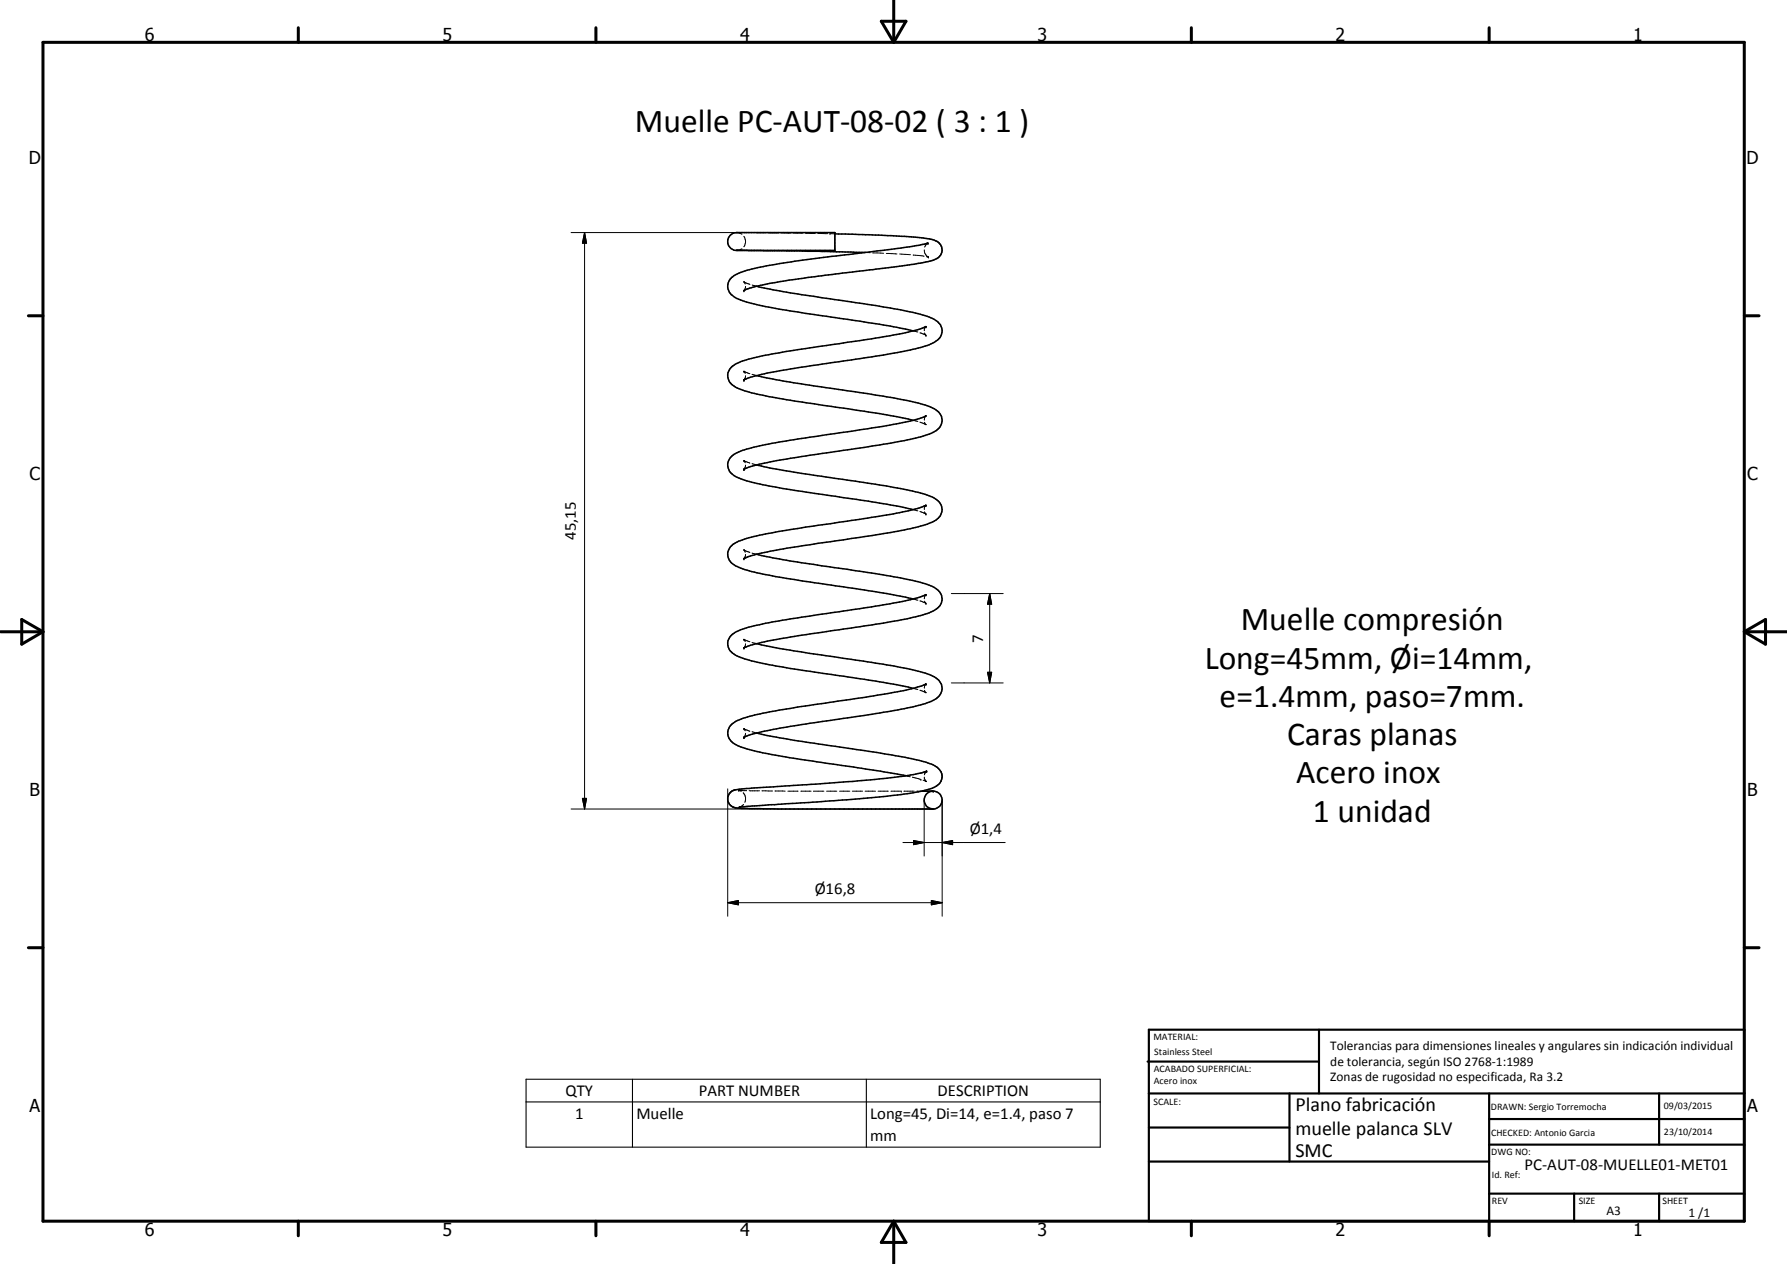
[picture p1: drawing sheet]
<svg xmlns="http://www.w3.org/2000/svg" width="420mm" height="297mm" viewBox="0 0 420 297" stroke-linecap="round" stroke-linejoin="round" font-family="sans-serif">
<g fill="#000">
<circle cx="196.3" cy="58.8" r=".18"/>
<circle cx="218.2" cy="57.1" r=".18"/>
<circle cx="174.9" cy="68.3" r=".18"/>
<circle cx="217.7" cy="76.8" r=".18"/>
<circle cx="174.9" cy="89.3" r=".18"/>
<circle cx="174.9" cy="110.3" r=".18"/>
<circle cx="217.7" cy="118.7" r=".18"/>
<circle cx="174.9" cy="131.3" r=".18"/>
<circle cx="217.7" cy="139.7" r=".18"/>
<circle cx="174.9" cy="152.3" r=".18"/>
<circle cx="174.9" cy="173.3" r=".18"/>
<circle cx="217.7" cy="160.7" r=".18"/>
<circle cx="217.9" cy="181.2" r=".18"/>
<circle cx="219.4" cy="185.9" r=".18"/>
</g>
<g fill="none" stroke="#000" stroke-width=".35">
<path d="M171.7 55.3l.5-.4 1-.2h23.1v4.1h-23.4a2.1 2.1 0 0 1-1.2-3.5zM175.7 58.8l27.7 .6M196.3 54.9l16.3 .6a25.8 25.8 0 0 1 7.6 1.2 2.38 2.38 0 0 1 1.3 2.5 2.38 2.38 0 0 1-2 1.9 163.3 163.3 0 0 1-19 2.8l-12 1.5a61.5 61.5 0 0 0-13.4 2.8l-.2 .1M218.2 57.1l-2.1 .6-4.2 .6-23.1 2.8a74.7 74.7 0 0 0-15 3.1 3.2 3.2 0 0 0-2.4 4.4 5.7 5.7 0 0 0 3.6 2.2l.5 .2a224.7 224.7 0 0 0 23.8 4.1l10 1.5 5.4 1.2M174.9 68.3h.1M177.9 67.3l7.9 1.5 13.4 2a118 118 0 0 1 19.3 3.7 3.7 3.7 0 0 1 3 3.6 3.9 3.9 0 0 1-3 2.9 96.5 96.5 0 0 1-17.3 3.4l-10.8 1.6a90.7 90.7 0 0 0-15.2 3.1l-.3 .2M217.7 76.8h-.1a57.5 57.5 0 0 1-11.8 2.7l-11.5 1.7a130.3 130.3 0 0 0-20.2 3.8 3.9 3.9 0 0 0-3 3.3 3.7 3.7 0 0 0 3.1 3.2 107.5 107.5 0 0 0 17.3 3.4l4.9 .8a181.7 181.7 0 0 1 18.3 3.1M177.9 88.3l8.7 1.7 19.2 2.8a65.8 65.8 0 0 1 13.1 2.9 3.3 3.3 0 0 1 2.4 4.1l-.2 .3a5.1 5.1 0 0 1-3.6 2.2 167.3 167.3 0 0 1-21.2 3.8l-4.9 .7a101.8 101.8 0 0 0-15.6 3.1l-.9 .4M217.7 97.7a24.4 24.4 0 0 1-7.7 2l-20.6 3.2a92 92 0 0 0-15.3 3.1 3.4 3.4 0 0 0-2.9 4 4.1 4.1 0 0 0 3 2.5 100.2 100.2 0 0 0 17.3 3.5l12.7 1.8 7.4 1.2 3.1 .8M177.9 109.3l3.1 .7 7.5 1.3 16.4 2.4a86.1 86.1 0 0 1 13.5 2.8 3.6 3.6 0 0 1 3.1 3.6 3.8 3.8 0 0 1-3 2.9 99.8 99.8 0 0 1-18.3 3.5l-10.7 1.6a79.8 79.8 0 0 0-14.3 3l-.2 .1M217.7 118.7a44.5 44.5 0 0 1-11 2.6l-14.3 2.1a137.8 137.8 0 0 0-17.4 3.3 5.2 5.2 0 0 0-3.7 2.5 3.2 3.2 0 0 0 2.5 4.1 85.7 85.7 0 0 0 15.8 3.4l8.8 1.2a168.6 168.6 0 0 1 16.3 2.9M174.9 131.3h.1"/>
<path d="M175 131.2l-.1 .1M177.9 130.3l7.8 1.5 19.2 2.9a86.1 86.1 0 0 1 13.5 2.8 3.7 3.7 0 0 1 3.1 3.6 3.9 3.9 0 0 1-3 2.9 130.9 130.9 0 0 1-20.2 3.8l-8.8 1.3a71.1 71.1 0 0 0-14.5 3.1l-.1 .1M217.7 139.7l-.1 .1a48.2 48.2 0 0 1-10.9 2.5l-19.1 2.9a70.1 70.1 0 0 0-13.9 3 3.2 3.2 0 0 0-2.5 3.9 5.4 5.4 0 0 0 3.9 2.8 188.5 188.5 0 0 0 23.3 4l12.5 2 3.8 .9M174.9 152.3h.1M177.9 151.3l8.7 1.7 15.5 2.2a98.5 98.5 0 0 1 16.8 3.5 3.3 3.3 0 0 1 2.4 4.1 4.6 4.6 0 0 1-3.3 2.3 102.8 102.8 0 0 1-16.8 3.3l-8.8 1.3a93 93 0 0 0-17.3 3.4l-.2 .2M177.9 172.3l8.9 1.7 18.5 2.7a76.9 76.9 0 0 1 14.1 3 2.73 2.73 0 0 1 2 2.3 2.73 2.73 0 0 1-1.2 2.7 26 26 0 0 1-8.4 2l-12.7 1.3-22.2 1.4-3.1 .3M217.7 160.7l-2 .8a143.7 143.7 0 0 1-18.7 3.3l-5.7 .8a136.8 136.8 0 0 0-16.6 3.2l-1.2 .5a3.1 3.1 0 0 0-2.1 4.3 5.3 5.3 0 0 0 3.8 2.3 113.5 113.5 0 0 0 13.1 2.6l18.7 2.7 6 1.1M217.9 181.2a40.2 40.2 0 0 1-9.3 1.7l-8.1 .7-17.7 1.2a74.4 74.4 0 0 0-10.3 .9 2.16 2.16 0 0 0-1.4 1.9 2.16 2.16 0 0 0 1.1 2l.8 .3 1.4 .1 8.5 .1h36.8a2.11 2.11 0 0 0 1.8-2.1 2.11 2.11 0 0 0-1.8-2.1h-2.9M219.3 185.9a2.1 2.1 0 0 0-2 2.1 2.1 2.1 0 0 0 2 2.1"/>
</g>
<g fill="none" stroke="#000" stroke-width=".24">
<path d="M134.3 54.7h62M137.4 54.7l.5 2.4h-1zM137.4 54.7v135.4M173.2 54.7l1.2 .4M174.4 58.5l-.5 .3h-.7M174.9 55.5l.1 .1a2.11 2.11 0 0 1-.1 2.4M177.8 54.7h2.3M180.7 54.7h2.3M183.6 54.7l2.3 .1M186.5 54.8h2.3M189.4 54.8l2.3 .1M192.3 54.9h2.3"/>
<path d="M195.1 54.9h.1M195.1 54.9h1.2M203.4 59.4h1.2M205.2 59.4l2.6 .1M208.4 59.6l2.5 .1M211.5 59.7l2.6 .2M214.7 59.9h.1M214.7 59.9l2.5 .3M217.3 58.7a1.82 1.82 0 0 0 .9 1.7M218.2 57.1h.1M218.2 57.1l-.4 .3-.4 .7M174.9 66.2l.1 .1"/>
<path d="M174.9 68.3h.1M175 66.3l1.3 .5M175 66.3l.2 .5M175.3 67.3l-.4 1M176.9 67l1 .3M214.7 77.8l1.1 .2M216.3 78.2l1.3 .5M217.4 78.2l.2 .5M217.6 78.7h.1M217.6 78.7l.1 .1M217.7 76.8h.1M217.7 78.8h.1"/>
<path d="M217.7 76.8l-.3 .3-.1 .6M217.8 60.3l.4 .1M218.1 60.3h.1M218.2 60.4h.1M218.3 60.4h.1M174.9 87.2h.1M174.9 89.3h.1M174.9 87.2l.3 .6M175 87.2l1.3 .6M175.3 88.3l-.4 1M176.8 88l1.1 .3M214.7 98.8l1.1 .3"/>
<path d="M216.3 99.2l1.3 .5M217.4 99.2l.2 .5M217.6 97.8l-.3 .9M217.6 99.7h.1M217.6 97.8h.1M217.6 99.7l.1 .1M217.7 97.7l-.1 .1M217.7 99.8h.1M174.9 108.2h.1M174.9 110.3h.1M174.9 108.2l.3 .6M175 108.2l1.3 .6"/>
<path d="M175.3 109.3l-.4 1M176.8 109l1.1 .3M214.7 119.8l1.1 .3M217.7 118.7h.1M217.7 118.7l-.3 .4-.1 .6M174.9 129.2h.1M174.9 131.3h.1M174.9 129.2l.1 .1M175 129.3l1.3 .5M175 129.3l.2 .5M175 131.2l-.1 .1M175.3 130.3l-.3 .9"/>
<path d="M176.8 130l1.1 .3M216.3 120.2l1.3 .5M217.4 120.3l.2 .3M217.6 120.6l.1 .2M217.6 120.7l.1 .1M217.7 139.7h.1M217.7 120.8h.1M217.7 139.7l-.3 .4-.1 .6M223.7 139.5h12.2M232.7 139.5l.5 2.5h-1zM232.7 139.5v21M174.9 150.2h.1"/>
<path d="M174.9 150.2l.3 .6M174.9 152.3h.1M175 150.3l1.3 .5M175.3 151.3l-.4 1M176.8 151l1.1 .3M214.7 140.8l1.1 .3M216.3 141.2l1.4 .6M217.4 141.3l.3 .5M217.7 141.8h.1M232.2 158h1l-.5 2.5zM174.9 171.2h.1M174.9 173.3h.1"/>
<path d="M174.9 171.2l.3 .5M175 171.2l1.3 .6M175.3 172.3l-.4 1M176.8 172l1.1 .3M214.7 161.8l1.1 .3M216.3 162.2l1.4 .6M217.4 162.2l.2 .5M217.6 162.7h.1M217.7 160.7h.1M217.7 160.7l-.3 .5-.1 .5M223.7 160.5h12.2M134.3 190.1h85.1"/>
<path d="M136.9 187.6h1l-.5 2.5zM171.1 185.4v29.9M173.7 185.7h.1M173.7 185.7h.2M173.8 185.7h.1M173.9 185.7v.1M173.9 185.8l.4 .1M173.9 185.7l1.6 .1M173.9 189.7h.1M174.7 186.3a1.97 1.97 0 0 1 .4 2.3M174.8 189.1l-1 .6M176.1 185.8h2.5"/>
<path d="M179.1 185.8l2.5 .1M182.2 185.9h2.4M185.2 185.9h2.5M188.3 185.9h2.4M191.3 185.9h2.4M194.3 185.9h2.5M197.4 185.9h2.4M200.4 185.9h2.4M203.4 185.9h2.5M206.4 185.9h2.5M209.5 185.9h2.4M211.9 185.9h.1"/>
<path d="M212.3 198h24M212.5 185.9h2.5M213 182.3l1 .2M214.5 182.6l2 .6M214.8 197.5l2.5 .5-2.5 .5zM215.5 185.9h1.3M216.5 183.2h.1M217 183.3l.8 .3M217.3 188v13.2M217.3 182.6l.5 1M217.8 183.6h.1M217.8 183.6v.1"/>
<path d="M217.8 181.2h.1M217.8 181.2l-.5 .9M221.5 198l2.5-.5v1zM221.5 188v27.3M171.1 212.1l2.5-.5v1zM171.1 212.1h50.4M219 211.6l2.5 .5-2.5 .5z"/>
</g>
<g fill="none" stroke="#000" stroke-width=".71">
<path d="M10.1 9.9h400v277.1h-400zM70.1 6.5v3.4M140.1 6.5v3.4M207.2 5h5.8l-2.9 4.9zM210.1 0v9.9M280.1 6.5v3.4M350.1 6.5v3.4M6.7 74.2h3.4M410.1 74.2h3.5M.1 148.5h10M5.1 145.6l5 2.9-5 2.9zM410.1 148.5h10"/>
<path d="M410.1 148.5l5-2.9v5.8zM6.7 222.7h3.4M410.1 222.7h3.5M70.1 287v3.4M140.1 287v3.4M210.1 287v10M210.1 287l2.9 5h-5.8zM280.1 287v3.4M350.1 287v3.4"/>
</g>
<g fill="none" stroke="#000" stroke-width=".51">
<path d="M269.8 249.5h40.3M270.1 242h140v45h-140zM270.1 257h140M303.2 257v16M310.1 242v15M350.1 257v30M390.1 257v12M270.1 265h33.1M270.1 273h80M350.1 269h60M350.1 263h60M350.1 280.5h60"/>
<path d="M370.1 280.5v6.5M390.1 280.5v6.5"/>
</g>
<path d="M123.7 253.6h135v16h-135zM123.7 259h135M148.7 253.6v16M203.7 253.6v16" fill="none" stroke="#000" stroke-width=".25"/>
<path d="M137.4 54.7l.5 2.4h-1zM232.2 158h1l-.5 2.5zM232.7 139.5l.5 2.5h-1zM136.9 187.6h1l-.5 2.5zM214.8 197.5l2.5 .5-2.5 .5zM221.5 198l2.5-.5v1zM171.1 212.1l2.5-.5v1zM219 211.6l2.5 .5-2.5 .5z" fill="#000"/>
<g font-size="7.9">
<text x="149.3" y="30.9">Muelle PC-AUT-08-02 ( 3 : 1 )</text>
<text x="291.7" y="148.1">Muelle compresión</text>
<text x="283.3" y="157.1">Long=45mm, Øi=14mm,</text>
<text x="286.8" y="166.1">e=1.4mm, paso=7mm.</text>
<text x="302.6" y="175.1">Caras planas</text>
<text x="304.8" y="184.1">Acero inox</text>
<text x="308.7" y="193.1">1 unidad</text>
</g>
<g font-size="4.7">
<text x="304.6" y="261.2">Plano fabricación</text>
<text x="304.6" y="266.6">muelle palanca SLV</text>
<text x="304.6" y="272">SMC</text>
</g>
<g font-size="4.2">
<text x="34" y="9.6">6</text>
<text x="104" y="9.6">5</text>
<text x="174" y="9.6">4</text>
<text x="244" y="9.6">3</text>
<text x="314" y="9.6">2</text>
<text x="384" y="9.6">1</text>
<text x="6.8" y="38.7">D</text>
<text x="410.6" y="38.7">D</text>
<text x="7" y="112.9">C</text>
<text x="410.8" y="112.9">C</text>
<text x="7" y="187.1">B</text>
<text x="410.8" y="187.1">B</text>
<text x="7" y="261.4">A</text>
<text x="410.8" y="261.4">A</text>
<text x="34" y="290.4">6</text>
<text x="104" y="290.4">5</text>
<text x="174" y="290.4">4</text>
<text x="244" y="290.4">3</text>
<text x="314" y="290.4">2</text>
<text x="384" y="290.4">1</text>
</g>
<g font-size="3.9">
<text x="135.4" y="126.9" transform="rotate(-90 135.4 126.9)">45,15</text>
<text x="231.1" y="151" transform="rotate(-90 231.1 151)">7</text>
<text x="228" y="196">Ø1,4</text>
<text x="191.5" y="210.1">Ø16,8</text>
<text x="133" y="257.6">QTY</text>
<text x="164.3" y="257.6">PART NUMBER</text>
<text x="220.5" y="257.6">DESCRIPTION</text>
<text x="135.2" y="262.8">1</text>
<text x="149.6" y="262.9">Muelle</text>
<text x="204.6" y="262.9">Long=45, Di=14, e=1.4, paso 7</text>
<text x="204.6" y="268.2">mm</text>
<text x="358.5" y="275">PC-AUT-08-MUELLE01-MET01</text>
</g>
<g font-size="3.1">
<text x="312.7" y="246.8">Tolerancias para dimensiones lineales y angulares sin indicación individual</text>
<text x="312.7" y="250.4">de tolerancia, según ISO 2768-1:1989</text>
<text x="312.7" y="254">Zonas de rugosidad no especificada, Ra 3.2</text>
<text x="377.7" y="285.6">A3</text>
<text x="397" y="285.9">1 /1</text>
</g>
<g font-size="2.4">
<text x="271.2" y="244.4">MATERIAL:</text>
<text x="271.3" y="252">ACABADO SUPERFICIAL:</text>
<text x="271.4" y="247.9">Stainless Steel</text>
<text x="271.3" y="254.6">Acero inox</text>
<text x="271.2" y="259.7">SCALE:</text>
<text x="350.6" y="260.8">DRAWN: Sergio Torremocha</text>
<text x="391.2" y="260.6">09/03/2015</text>
<text x="350.6" y="267">CHECKED: Antonio Garcia</text>
<text x="391.2" y="266.7">23/10/2014</text>
<text x="350.6" y="271.4">DWG NO:</text>
<text x="350.8" y="276.9">Id. Ref:</text>
<text x="350.8" y="282.8">REV</text>
<text x="371.2" y="282.9">SIZE</text>
<text x="390.9" y="282.9">SHEET</text>
</g>
</svg>
